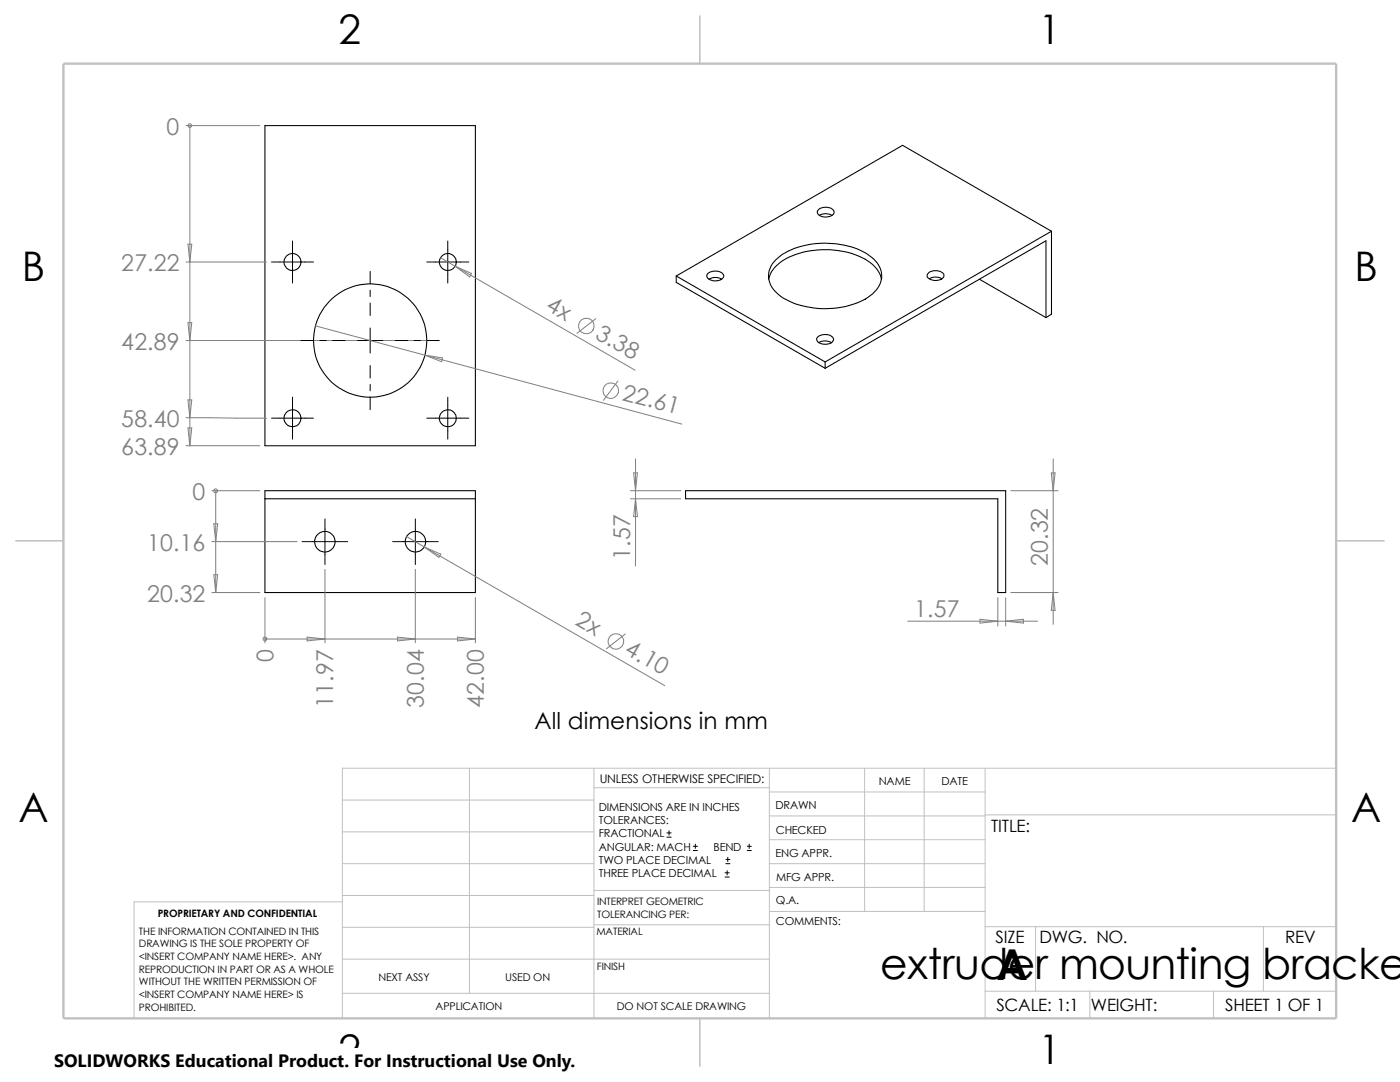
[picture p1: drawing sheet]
<svg xmlns="http://www.w3.org/2000/svg" width="279mm" height="216mm" viewBox="0 0 279 216" stroke-linecap="round" stroke-linejoin="round" font-family="sans-serif">
<g fill="none" stroke="#c0c0c0" stroke-width=".2">
<path d="M68.3 159.6h50.2M93.7 153.3v44.9M118.5 153.3v49.9M118.5 157.2h35M153.5 153.3v49.9M153.5 158h43.1M172.6 153.3v28.6M184.4 153.3v28.6M196.6 153.3v49.9M266.7 153.3h-198.4v49.9M68.3 166h50.2M68.3 172.3h50.2"/>
<path d="M68.3 178.7h50.2M68.3 180h-41.5v23.2M118.5 177.7h35.1M153.5 162.8h43.1M153.5 167.6h43.1M153.5 172.3h43.1M153.5 177.1h43.1M196.6 162.6h70.1M68.3 198.2h85.2M68.3 191.4h85.2M68.3 185h50.2M118.5 184.5h35.1"/>
<path d="M153.6 181.9h43M196.6 184.9h70.1M196.6 197.8h70.1M206.7 184.9v12.9M217.5 197.8v5.4M242.2 197.8v5.4M252.1 184.9v12.9"/>
</g>
<path d="M139.7 3.2v9.5M3.1 107.9h9.6M266.7 107.9h9.5M139.7 203.2v9.5" fill="none" stroke="#c0c0c0" stroke-width=".21"/>
<path d="M12.7 12.7h254v190.5h-254z" fill="none" stroke="#c0c0c0" stroke-width=".47"/>
<g fill="none" stroke="#000" stroke-width=".21">
<path d="M52.9 25.1h42v63.8h-42zM135 55.1l29.7 17.1M135 55.1v1.2l29.7 17.2M141.3 54.6a2.21 2.21 0 0 1 3.1 .3 1.7 1.7 0 0 1-2.4 1 .86 .86 0 0 1-.8-.4 .86 .86 0 0 1 .1-.9zM141.5 55.7a2.55 2.55 0 0 1 2.5 0M153.4 55.7a7.4 7.4 0 0 1 5.4-4.9 17.4 17.4 0 0 1 14.9 1.6 5.4 5.4 0 0 1 2.2 3.3M154.8 51.9a13.7 13.7 0 0 1 9.7-3.4 14.8 14.8 0 0 1 9.9 3.2 4.4 4.4 0 0 1-.2 6.9 16.1 16.1 0 0 1-13.2 2.6 10.8 10.8 0 0 1-7-4 4.2 4.2 0 0 1 .8-5.3zM163.2 42a2.17 2.17 0 0 1 3.3 .2 1.46 1.46 0 0 1-1.9 1.1 1.13 1.13 0 0 1-1.4-1.3zM163.5 43a2.55 2.55 0 0 1 2.6 0M185.1 54.7a2.3 2.3 0 0 1 3.2 0 1.21 1.21 0 0 1-1.5 1.3 1.91 1.91 0 0 1-1.8-.8zM185.4 55.6a2.51 2.51 0 0 1 2.6 0M195.5 55.7l13.2 7.7"/>
<path d="M209.8 46.1l-45.1 26.1M209.8 46.1l-29.7-17.1-45.1 26.1M209.8 46.1v16.6l-1.1 .7M163.2 67.2a2.15 2.15 0 0 1 3.1 .4 1.41 1.41 0 0 1-1.8 1.1 1.27 1.27 0 0 1-1.5-1.1zM163.4 68.4a2.49 2.49 0 0 1 2.5 0M164.7 72.2v1.3M208.7 63.4v-15.4l-44 25.5M52.9 97.9h42v20.3h-42zM52.9 99.5h42M136.8 97.9h63.9v20.3h-1.6v-18.7h-62.3z"/>
<circle cx="58.4" cy="52.3" r="1.69"/>
<circle cx="89.4" cy="52.3" r="1.69"/>
<circle cx="73.9" cy="67.9" r="11.3"/>
<circle cx="58.4" cy="83.5" r="1.69"/>
<circle cx="89.4" cy="83.4" r="1.69"/>
<circle cx="64.8" cy="108.1" r="2.05"/>
<circle cx="82.9" cy="108.1" r="2.05"/>
</g>
<g fill="none" stroke="#808080" stroke-width=".2">
<path d="M37.1 25.1h14.8M37.9 25.1h.1M37.9 25.1v63.8M37.1 52.3h16.1M37.5 48.7h.8l-.4 3.6zM87.9 51.4l38.8 22.5M90.8 53.1l3.3 1.5-.4 .6zM37.1 67.9h49.6M37.5 79.8h.8l-.4 3.6zM37.5 64.4h.8l-.4 3.5zM62.9 65l21.9 5.9M84.8 70.9l51.3 13.7"/>
<path d="M84.8 70.9l3.5 .5-.2 .8zM118.9 63.6l-3.8 2.9M123.3 76l-2.9 3.9M37.1 83.4h16.1M37.1 88.9h14.8M37.5 85.4h.8l-.4 3.5zM42.3 97.9h9.6M43.1 97.9h.1M43.1 97.9v20.3M125.8 97.9h10M125.8 99.5h10M126.4 94.4h.8l-.4 3.5z"/>
<path d="M126.8 91.6v21.3M126.8 99.5l.4 3.6h-.8zM201.7 97.9h9.5M209.8 94.4h.8l-.4 3.5zM210.2 91.6v33M42.3 108.1h17M42.3 118.2h9.6M42.7 104.5h.7l-.3 3.6zM42.7 114.7h.7l-.3 3.5zM52.9 119.3v9M64.9 113.6v14.7M81.2 107.1l3.5 2"/>
<path d="M82.9 113.6v14.7M84.7 109.1l48 27.7M84.7 109.1l3.3 1.5-.4 .6zM94.9 119.3v9M199.1 119.3v5.6M200.7 119.3v5.6M201.7 118.2h9.5M210.2 118.2l.4 3.6h-.8zM52.9 127.5h.1M52.9 127.5h42M61.3 127.1l3.6 .4-3.6 .4zM79.3 127.1l3.6 .4-3.6 .4z"/>
<path d="M91.3 127.1l3.6 .4-3.6 .4zM124.8 126.5l-3.8 3M181.1 124h26M195.6 123.6l3.5 .4-3.5 .3zM200.7 124l3.6-.4v.7z"/>
<circle cx="37.9" cy="25.1" r=".37"/>
<circle cx="117" cy="65.1" r="1.56"/>
<circle cx="121.9" cy="78" r="1.56"/>
<circle cx="43" cy="97.9" r=".39"/>
<circle cx="52.9" cy="127.5" r=".38"/>
<circle cx="122.9" cy="128" r="1.55"/>
</g>
<g fill="none" stroke="#000" stroke-width=".2">
<path d="M54.2 52.3h8.4M58.4 48.1v8.4M73.9 54.1v2.5M73.9 57.9v1.3M85.2 52.3h8.4M89.4 48.1v8.4M58.4 79.2v8.4M60.1 67.9h2.5M63.8 67.9h1.3M66.4 67.9h2.5M71.4 67.9h5M73.9 60.5v2.4"/>
<path d="M73.9 65.4v5M73.9 72.9v2.5M73.9 76.7v1.3M73.9 79.2v2.5M78.9 67.9h2.5M82.6 67.9h1.3M85.2 67.9h2.5M89.4 79.2v8.4M54.2 83.4h8.4M85.2 83.4h8.4M60.3 108.1h9.1M64.9 103.5v9.1"/>
<path d="M78.4 108.1h9.1M82.9 103.5v9.1M133.1 167h.8M133.1 166.2h.8M133.5 165.8v.8M138.3 169.7h.9M138.3 168.9h.9M138.8 168.4v.9M144.7 175h.8M144.7 174.2h.8M144.9 172.3h.8M144.9 171.5h.8"/>
<path d="M145.1 173.7v.9M145.2 171.1v.8M149.1 169.7h.8M149.1 168.9h.8M149.5 168.4v.9"/>
</g>
<path d="M10.8 209.2h104.1v6.7h-104.1z" fill="#fff"/>
<g font-size="8.5">
<text x="175.7" y="195.3">extruder mounting bracke</text>
<text x="198.8" y="195.5">A</text>
</g>
<g font-size="8.1">
<text x="67.6" y="8.8">2</text>
<text x="207.3" y="8.8">1</text>
<text x="4.4" y="56.1">B</text>
<text x="270.3" y="56.1">B</text>
<text x="3.7" y="164.1">A</text>
<text x="269.6" y="164.1">A</text>
<text x="67.6" y="212.3">2</text>
<text x="207.3" y="212.3">1</text>
</g>
<g font-size="4.6" fill="#808080">
<text x="33.2" y="26.9">0</text>
<text x="24.2" y="54.1">27.22</text>
<text x="108.7" y="61.7" transform="rotate(30 108.7 61.7)">4x</text>
<text x="24.2" y="69.8">42.89</text>
<text x="118.6" y="67.4" transform="rotate(30 118.6 67.4)">3.38</text>
<text x="124" y="79.8" transform="rotate(15 124 79.8)">22.61</text>
<text x="24.2" y="85.2">58.40</text>
<text x="24.2" y="90.8">63.89</text>
<text x="38.4" y="99.8">0</text>
<text x="29.3" y="109.9">10.16</text>
<text x="125.7" y="111.7" transform="rotate(-90 125.7 111.7)">1.57</text>
<text x="209.1" y="112.9" transform="rotate(-90 209.1 112.9)">20.32</text>
<text x="29.3" y="120.1">20.32</text>
<text x="114.6" y="124.6" transform="rotate(30 114.6 124.6)">2x</text>
<text x="182.4" y="123">1.57</text>
<text x="124.5" y="130.3" transform="rotate(30 124.5 130.3)">4.10</text>
<text x="54.6" y="132.1" transform="rotate(-90 54.6 132.1)">0</text>
<text x="66.5" y="141.2" transform="rotate(-90 66.5 141.2)">11.97</text>
<text x="84.6" y="141.2" transform="rotate(-90 84.6 141.2)">30.04</text>
<text x="96.6" y="141.2" transform="rotate(-90 96.6 141.2)">42.00</text>
</g>
<text font-size="4.6" x="106.6" y="145.4">All dimensions in mm</text>
<text font-size="3.6" x="10.8" y="213">SOLIDWORKS Educational Product. For Instructional Use Only.</text>
<g font-size="3.4">
<text x="197.8" y="166">TITLE:</text>
<text x="198.7" y="188.1">SIZE</text>
<text x="207.5" y="188.1">DWG. NO.</text>
<text x="256.5" y="188.2">REV</text>
<text x="198.8" y="201.7">SCALE: 1:1</text>
<text x="217.7" y="201.8">WEIGHT:</text>
<text x="244.5" y="201.7">SHEET 1 OF 1</text>
</g>
<text font-size="2.4" x="119.7" y="156.2">UNLESS OTHERWISE SPECIFIED:</text>
<g font-size="2.2">
<text x="119.5" y="161.8">DIMENSIONS ARE IN INCHES</text>
<text x="154.8" y="161.5">DRAWN</text>
<text x="175.4" y="156.7">NAME</text>
<text x="187.9" y="156.7">DATE</text>
<text x="119.5" y="164.4">TOLERANCES:</text>
<text x="119.5" y="167.1">FRACTIONAL</text>
<text x="154.8" y="166.3">CHECKED</text>
<text x="119.5" y="172.4">TWO PLACE DECIMAL</text>
<text x="119.5" y="169.8">ANGULAR: MACH</text>
<text x="142.4" y="169.8">BEND</text>
<text x="154.8" y="171">ENG APPR.</text>
<text x="119.5" y="175">THREE PLACE DECIMAL</text>
<text x="154.9" y="175.7">MFG APPR.</text>
<text x="154.9" y="184.7">COMMENTS:</text>
<text x="154.9" y="180.5">Q.A.</text>
</g>
<g font-size="2.1">
<text x="75.5" y="195.7">NEXT ASSY</text>
<text x="100.8" y="195.7">USED ON</text>
<text x="86.9" y="201.5">APPLICATION</text>
<text x="123.1" y="201.6">DO NOT SCALE DRAWING</text>
</g>
<g font-size="2">
<text x="31.5" y="183">PROPRIETARY AND CONFIDENTIAL</text>
<text x="119.2" y="180.6">INTERPRET GEOMETRIC</text>
<text x="119.2" y="183.1">TOLERANCING PER:</text>
<text x="27.7" y="186.5">THE INFORMATION CONTAINED IN THIS</text>
<text x="27.7" y="189.1">DRAWING IS THE SOLE PROPERTY OF</text>
<text x="27.7" y="191.6">&lt;INSERT COMPANY NAME HERE&gt;. ANY</text>
<text x="119" y="186.6">MATERIAL</text>
<text x="27.7" y="194.1">REPRODUCTION IN PART OR AS A WHOLE</text>
<text x="27.7" y="196.6">WITHOUT THE WRITTEN PERMISSION OF</text>
<text x="119.1" y="193.5">FINISH</text>
<text x="27.7" y="199.1">&lt;INSERT COMPANY NAME HERE&gt; IS</text>
<text x="27.7" y="201.7">PROHIBITED.</text>
</g>
</svg>
